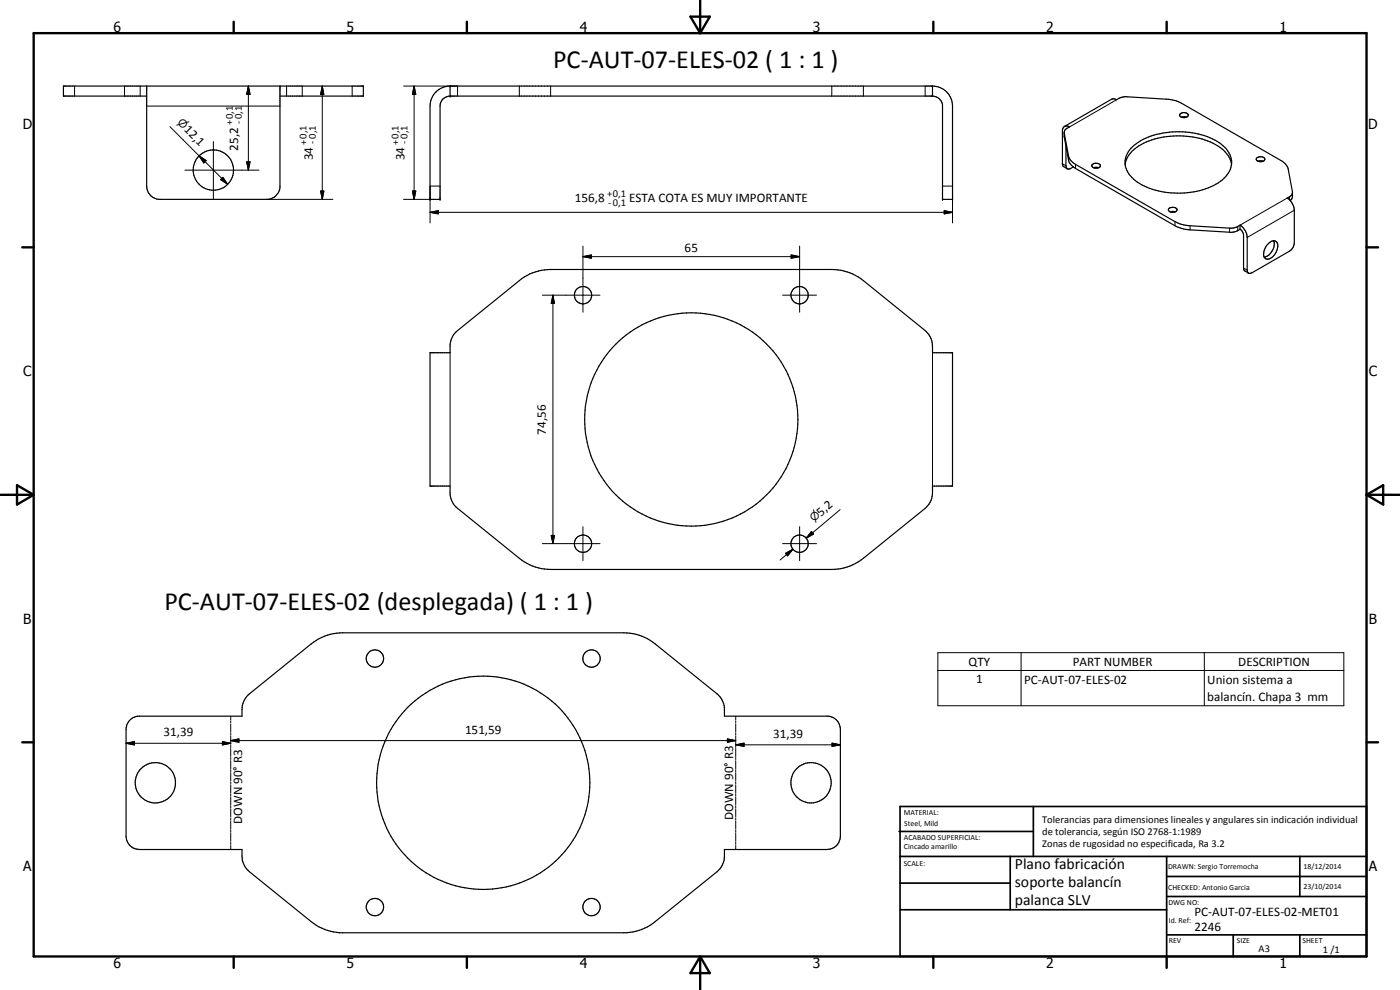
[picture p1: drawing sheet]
<svg xmlns="http://www.w3.org/2000/svg" width="420mm" height="297mm" viewBox="0 0 420 297" stroke-linecap="round" stroke-linejoin="round" font-family="sans-serif">
<g fill="none" stroke="#000" stroke-width=".35">
<path d="M44 28.8h-25v-3h90v3h-25M44 25.8v30a4.1 4.1 0 0 0 3.6 4h32.9a4 4 0 0 0 3.5-3.5v-30.5M135.1 28.8h144.8M135.1 25.8h144.8M135.1 25.8v3M135.1 25.8a6 6 0 0 0-6 6v28h3v-28a2.96 2.96 0 0 1 3-3M279.9 25.8v3M279.9 25.8a6 6 0 0 1 6 6v28h-3v-28.3a3.1 3.1 0 0 0-3-2.7M319.4 39.9l1.3 7.2 1.3 1.7 30.6 17.7a10.6 10.6 0 0 0 4.6 1.2l12.6 .8 1.1-.3 1.2-.6M319.5 37.9l14.1-8.1 .7-.2a1.81 1.81 0 0 0 2.1-.3l1.5-.3 12.2 .8 3 .5 31.4 17.9a4.2 4.2 0 0 1 2.1 2.6l1.3 6.8-.1 1.7-.6 .8M319.5 37.9l.7-.1 .8 .3-1 .6-.6 1v1.4l1.3 6.8a3.9 3.9 0 0 0 2.1 2.6l29.8 17.2a10.6 10.6 0 0 0 4.6 1.3l12.2 .7 1.5-.2 1.2-.7M319.5 37.9l-.7 1.1v10.4l.3 .5 1.2 .8"/>
<path d="M354.2 34.1a1.51 1.51 0 0 1 2.4 .6 1.48 1.48 0 0 1-2.6-.3zM354.6 35.2l.7-.2 .8 .2M319.9 43.9v5.8a.88 .88 0 0 0 .4 .9 .88 .88 0 0 0 1-.1l.8-.4M327.9 49.3a1.53 1.53 0 0 1 2.3 .5 1.6 1.6 0 0 1-2.5 .1zM328.2 50.3h1.5M337.7 49.4a9.3 9.3 0 0 1 6.3-6.8 25.4 25.4 0 0 1 21.4 1.1 7.9 7.9 0 0 1 4.2 5.7M339.4 44.5a19.3 19.3 0 0 1 13.5-5 19.5 19.5 0 0 1 15.2 5.2 6.1 6.1 0 0 1-1.3 9.3 24 24 0 0 1-21.8 2.5 10.3 10.3 0 0 1-7.3-7.1 6 6 0 0 1 1.7-4.9zM377.1 47.5a1.48 1.48 0 0 1 2.5 .4 1.46 1.46 0 0 1-2.6-.2zM377.6 48.4h1.4M387.9 57.8l-.4 .9-1.2 .7 .8 .7M350.8 62.5a1.43 1.43 0 0 1 2.4 .6 1.61 1.61 0 0 1-2.6-.1zM351.2 63.5h1.5"/>
<path d="M372.1 67.6v1.2M372.1 68.8l.7 .5 .4 1.1v10.3l.3 .5 1.2 .8M380.4 73.4a1.8 1.8 0 0 1 2.8-.7 3.9 3.9 0 0 1-3 5.1 2.14 2.14 0 0 1-.5-3.3zM382.2 72.3a4 4 0 0 1-2.8 4.8M387.1 60.1a5.1 5.1 0 0 1 1.3 3v9.8a3 3 0 0 1-1.4 2.5l-11.3 6.5a.86 .86 0 0 1-1.4-.6v-10.1a4.6 4.6 0 0 0-2.2-3.6M129.1 105.8h6a8.4 8.4 0 0 1 .4-4.2l.9-1.6 .9-.8 18.6-15a14.8 14.8 0 0 1 9.4-3.3h84.3a15.3 15.3 0 0 1 9.5 3.3l18.6 15a6.1 6.1 0 0 1 2.2 4.7v1.9h6v40h-6v2a6.2 6.2 0 0 1-2.2 4.7l-18.6 15a15 15 0 0 1-9.5 3.4h-84.3a14.9 14.9 0 0 1-9.4-3.4l-18.6-15a6.2 6.2 0 0 1-2.2-4v-2.7h-6zM39.2 215.9l.8-.6 1.3-.4h31.3v-2a6.2 6.2 0 0 1 2.2-4.7l18.6-15a15.1 15.1 0 0 1 9.4-3.3h84.4a14.9 14.9 0 0 1 9.4 3.3l18.6 15a6.1 6.1 0 0 1 2.2 4.7v2h31.3a4 4 0 0 1 3.5 4v32a4 4 0 0 1-4 4h-30.8a7 7 0 0 1-2.2 6.6l-18.6 15a15 15 0 0 1-8.5 3.4h-86.2a15.5 15.5 0 0 1-8.5-3.4l-18.6-15a7 7 0 0 1-2.2-6.6h-30.7a4 4 0 0 1-4.1-4v-32l.3-1.5z"/>
<circle cx="64" cy="51" r="6.1"/>
<circle cx="175" cy="88.6" r="2.61"/>
<circle cx="239.9" cy="88.6" r="2.61"/>
<circle cx="207.5" cy="125.9" r="32"/>
<circle cx="175" cy="163.1" r="2.61"/>
<circle cx="239.9" cy="163.1" r="2.61"/>
<circle cx="112.5" cy="197.6" r="2.61"/>
<circle cx="177.5" cy="197.6" r="2.61"/>
<circle cx="46.6" cy="234.8" r="6.1"/>
<circle cx="145" cy="234.9" r="32"/>
<circle cx="243.4" cy="234.9" r="6"/>
<circle cx="112.5" cy="272.2" r="2.6"/>
<circle cx="177.5" cy="272.2" r="2.6"/>
</g>
<g fill="#000">
<circle cx="135.1" cy="28.8" r=".18"/>
<circle cx="135.1" cy="25.8" r=".18"/>
<circle cx="129.1" cy="59.8" r=".18"/>
<circle cx="132.1" cy="59.8" r=".18"/>
<circle cx="282.9" cy="59.8" r=".18"/>
<circle cx="285.9" cy="59.8" r=".18"/>
</g>
<g fill="none" stroke="#000" stroke-width=".3">
<path d="M22.4 25.8v3M37.4 25.8v3M42.1 25.8v3M44 31.8h40M51 38l8.8 8.8M74.5 25.8l.5 2.5h-1zM74.5 25.8v25.3M86 25.8v3M90.7 25.8v3M96.7 25.8l.5 2.5h-1zM96.7 25.8v34M105.7 25.8v3"/>
<path d="M121.1 25.8h16.2v3M124.3 25.8l.5 2.5h-1zM124.3 25.8v34M155.9 25.8v3M165.3 25.8v3M249.6 25.8v3M259.1 25.8v3M277.7 25.8v3M319.4 39.9v1.2M335.1 29.9l-14.1 8.2M55.5 51.1h22.2M59.8 46.8l2.1 1.4-.7 .7z"/>
<path d="M59.8 46.8l8.5 8.5M64 42.5v17.1M66.2 53.9l.7-.7 1.4 2.1zM66.9 53.2l1.4 2.1-2.1-1.4zM74 48.6h1l-.5 2.5zM80 59.8h19.9M96.2 57.3h1l-.5 2.5zM121.1 59.8h8M123.8 57.3h1l-.5 2.5zM132.1 55.8h-3v11.1M282.9 55.8h3M285.9 59.8v7.1"/>
<path d="M318.8 49.1l1.1 .6M320.7 46.7v1.2M322.8 49.3v1.2M386.3 59.4l-14.2 8.2M387 59v.9M129.1 63.7l2.5-.5v1zM129.1 63.7h156.8M175 77l2.4-.5v1zM175 73.8v19.9M175 77h65M237.4 76.5l2.6 .5-2.6 .5zM240 73.8v19.9"/>
<path d="M283.4 63.2l2.5 .5-2.5 .5zM352.6 66.5v1.2M357.2 67.7v1.3M369 68.5v1.2M371.5 67.9v1.3M388.4 63.1l-14.1 8.1M162.8 88.6h17.3M165.9 88.6l.5 2.5h-1zM165.9 88.6v74.5M234.9 88.6h10.2M373.2 80.4l1.1 .6M135.1 105.8v40"/>
<path d="M279.9 105.8v40M175 158v10.2M240 158v10.2M243.5 159.5l.7 .7-2.2 1.3zM243.9 159.9l-1.9 1.6M252.1 152.9l-10.1 8.6M162.8 163.1h17.3M165.4 160.7h1l-.5 2.4zM234.9 163.1h10.2M235.7 166l2.2-1.2-1.5 2zM237.9 164.8l-3.8 3.2M281.5 195.8h121.8v16h-121.8z"/>
<path d="M306.4 195.8v16M361.4 195.8v16M69.2 214.9v1.2M69.2 216.4v.6M69.2 217.3v2.4M220.8 214.9v1.2M220.8 216.4v.6M220.8 217.3v2.4M281.5 201.2h121.8M37.8 223l2.5-.5v1zM37.8 223h31.4M66.7 222.5l2.5 .5-2.5 .5z"/>
<path d="M69.2 222.2l2.5-.5v1zM69.2 220v.6M69.2 220.9v2.5M69.2 223.6v.7M69.2 224.6v2.4M69.2 227.3v.6M69.2 228.2v2.4M69.2 230.9v.6M69.2 231.8v2.4M69.2 234.6v.6M69.2 235.5v2.4M69.2 238.2v.6"/>
<path d="M69.2 239.1v2.5M69.2 222.2h151.6M218.3 221.7l2.5 .5-2.5 .5zM220.8 223.5l2.5-.5v.9zM220.8 220v.6M220.8 220.9v2.5M220.8 223.6v.7M220.8 224.6v2.4M220.8 227.3v.6M220.8 228.2v2.4M220.8 230.9v.6M220.8 231.8v2.4"/>
<path d="M220.8 234.6v.6M220.8 235.5v2.4M220.8 238.2v.6M220.8 239.1v2.5M220.8 223.5h31.4M249.7 223l2.5 .5-2.5 .4zM69.2 241.9v.5M69.2 242.7v2.5M69.2 245.5v.6M69.2 246.4v2.4M69.2 249.1v.6M69.2 250v2.4"/>
<path d="M69.2 252.7v.7M69.2 253.7v1.2M220.8 241.9v.5M220.8 242.7v2.5M220.8 245.5v.6M220.8 246.4v2.4M220.8 249.1v.6M220.8 250v2.4M220.8 252.7v.7M220.8 253.7v1.2"/>
</g>
<g fill="none" stroke="#000" stroke-width=".71">
<path d="M10.1 9.9h400v277.1h-400zM70.1 6.5v3.4M140.1 6.5v3.4M207.2 5h5.8l-2.9 4.9zM210.1 0v9.9M280.1 6.5v3.4M350.1 6.5v3.4M6.7 74.2h3.4M410.1 74.2h3.5M.1 148.5h10M5.1 145.6l5 2.9-5 2.9zM410.1 148.5h10"/>
<path d="M410.1 148.5l5-2.9v5.8zM6.7 222.7h3.4M410.1 222.7h3.5M70.1 287v3.4M140.1 287v3.4M210.1 287v10M210.1 287l2.9 5h-5.8zM280.1 287v3.4M350.1 287v3.4"/>
</g>
<g fill="none" stroke="#000" stroke-width=".51">
<path d="M269.8 249.5h40.3M270.1 242h140v45h-140zM270.1 257h140M303.2 257v16M310.1 242v15M350.1 257v30M390.1 257v12M270.1 265h33.1M270.1 273h80M350.1 269h60M350.1 263h60M350.1 280.5h60"/>
<path d="M370.1 280.5v6.5M390.1 280.5v6.5"/>
</g>
<g fill="#000">
<path d="M74.5 25.8l.5 2.5h-1zM96.7 25.8l.5 2.5h-1zM124.3 25.8l.5 2.5h-1zM59.8 46.8l2.1 1.4-.7 .7zM66.9 53.2l1.4 2.1-2.1-1.4zM74 48.6h1l-.5 2.5zM96.2 57.3h1l-.5 2.5zM123.8 57.3h1l-.5 2.5zM129.1 63.7l2.5-.5v1zM175 77l2.4-.5v1zM237.4 76.5l2.6 .5-2.6 .5zM283.4 63.2l2.5 .5-2.5 .5z"/>
<path d="M165.9 88.6l.5 2.5h-1zM243.5 159.5l.7 .7-2.2 1.3zM165.4 160.7h1l-.5 2.4zM235.7 166l2.2-1.2-1.5 2zM37.8 223l2.5-.5v1zM66.7 222.5l2.5 .5-2.5 .5zM69.2 222.2l2.5-.5v1zM218.3 221.7l2.5 .5-2.5 .5zM220.8 223.5l2.5-.5v.9zM249.7 223l2.5 .5-2.5 .4z"/>
</g>
<g font-size="7.9">
<text x="166" y="20.4">PC-AUT-07-ELES-02 ( 1 : 1 )</text>
<text x="49.3" y="183.1">PC-AUT-07-ELES-02 (desplegada) ( 1 : 1 )</text>
</g>
<g font-size="4.7">
<text x="304.6" y="260.8">Plano fabricación</text>
<text x="304.6" y="266.2">soporte balancín</text>
<text x="304.6" y="271.6">palanca SLV</text>
</g>
<g font-size="4.2">
<text x="34" y="9.6">6</text>
<text x="104" y="9.6">5</text>
<text x="174" y="9.6">4</text>
<text x="244" y="9.6">3</text>
<text x="314" y="9.6">2</text>
<text x="384" y="9.6">1</text>
<text x="6.8" y="38.7">D</text>
<text x="410.6" y="38.7">D</text>
<text x="7" y="112.9">C</text>
<text x="410.8" y="112.9">C</text>
<text x="7" y="187.1">B</text>
<text x="410.8" y="187.1">B</text>
<text x="7" y="261.4">A</text>
<text x="410.8" y="261.4">A</text>
<text x="34" y="290.4">6</text>
<text x="104" y="290.4">5</text>
<text x="174" y="290.4">4</text>
<text x="244" y="290.4">3</text>
<text x="314" y="290.4">2</text>
<text x="384" y="290.4">1</text>
</g>
<g font-size="3.9">
<text x="55.1" y="39" transform="rotate(45 55.1 39)">12,1</text>
<text x="71.4" y="45.2" transform="rotate(-90 71.4 45.2)">25,2</text>
<text x="93.8" y="48.1" transform="rotate(-90 93.8 48.1)">34</text>
<text x="121.4" y="48.1" transform="rotate(-90 121.4 48.1)">34</text>
<text x="172.5" y="60.6">156,8</text>
<text x="188.8" y="60.6">ESTA COTA ES MUY IMPORTANTE</text>
<text x="205.5" y="75.5">65</text>
<text x="163.9" y="130.4" transform="rotate(-90 163.9 130.4)">74,56</text>
<text x="246.4" y="155" transform="rotate(-40 246.4 155)">5,2</text>
<text x="290.7" y="199.8">QTY</text>
<text x="322" y="199.8">PART NUMBER</text>
<text x="371.6" y="199.8">DESCRIPTION</text>
<text x="292.9" y="205.1">1</text>
<text x="307.3" y="205.1">PC-AUT-07-ELES-02</text>
<text x="362.3" y="205.1">Union sistema a</text>
<text x="362.3" y="210.4">balancín. Chapa 3 mm</text>
<text x="49.1" y="220.9">31,39</text>
<text x="139.6" y="220.1">151,59</text>
<text x="232" y="221.4">31,39</text>
<text x="72.6" y="247.2" transform="rotate(-90 72.6 247.2)">DOWN 90° R3</text>
<text x="220" y="246" transform="rotate(-90 220 246)">DOWN 90° R3</text>
<text x="358.5" y="275">PC-AUT-07-ELES-02-MET01</text>
<text x="358.5" y="279.4">2246</text>
</g>
<g font-size="3.3">
<text x="53.1" y="37" transform="rotate(45 53.1 37)">n</text>
<text x="244.2" y="156.8" transform="rotate(-40 244.2 156.8)">n</text>
</g>
<g font-size="3.1">
<text x="69.9" y="37.5" transform="rotate(-90 69.9 37.5)">+0,1</text>
<text x="72.6" y="37.2" transform="rotate(-90 72.6 37.2)">-0,1</text>
<text x="92.1" y="43.4" transform="rotate(-90 92.1 43.4)">+0,1</text>
<text x="94.7" y="43.1" transform="rotate(-90 94.7 43.1)">-0,1</text>
<text x="119.7" y="43.4" transform="rotate(-90 119.7 43.4)">+0,1</text>
<text x="122.3" y="43.1" transform="rotate(-90 122.3 43.1)">-0,1</text>
<text x="182.2" y="59.1">+0,1</text>
<text x="182.5" y="61.8">-0,1</text>
<text x="312.7" y="246.8">Tolerancias para dimensiones lineales y angulares sin indicación individual</text>
<text x="312.7" y="250.4">de tolerancia, según ISO 2768-1:1989</text>
<text x="312.7" y="254">Zonas de rugosidad no especificada, Ra 3.2</text>
<text x="377.7" y="285.6">A3</text>
<text x="397" y="285.9">1 /1</text>
</g>
<g font-size="2.4">
<text x="271.2" y="244.4">MATERIAL:</text>
<text x="271.3" y="252">ACABADO SUPERFICIAL:</text>
<text x="271.4" y="247.9">Steel, Mild</text>
<text x="271.3" y="254.6">Cincado amarillo</text>
<text x="271.2" y="259.7">SCALE:</text>
<text x="350.6" y="260.8">DRAWN: Sergio Torremocha</text>
<text x="391.2" y="260.6">18/12/2014</text>
<text x="350.6" y="267">CHECKED: Antonio Garcia</text>
<text x="391.2" y="266.7">23/10/2014</text>
<text x="350.6" y="271.4">DWG NO:</text>
<text x="350.8" y="276.9">Id. Ref:</text>
<text x="350.8" y="282.8">REV</text>
<text x="371.2" y="282.9">SIZE</text>
<text x="390.9" y="282.9">SHEET</text>
</g>
</svg>
